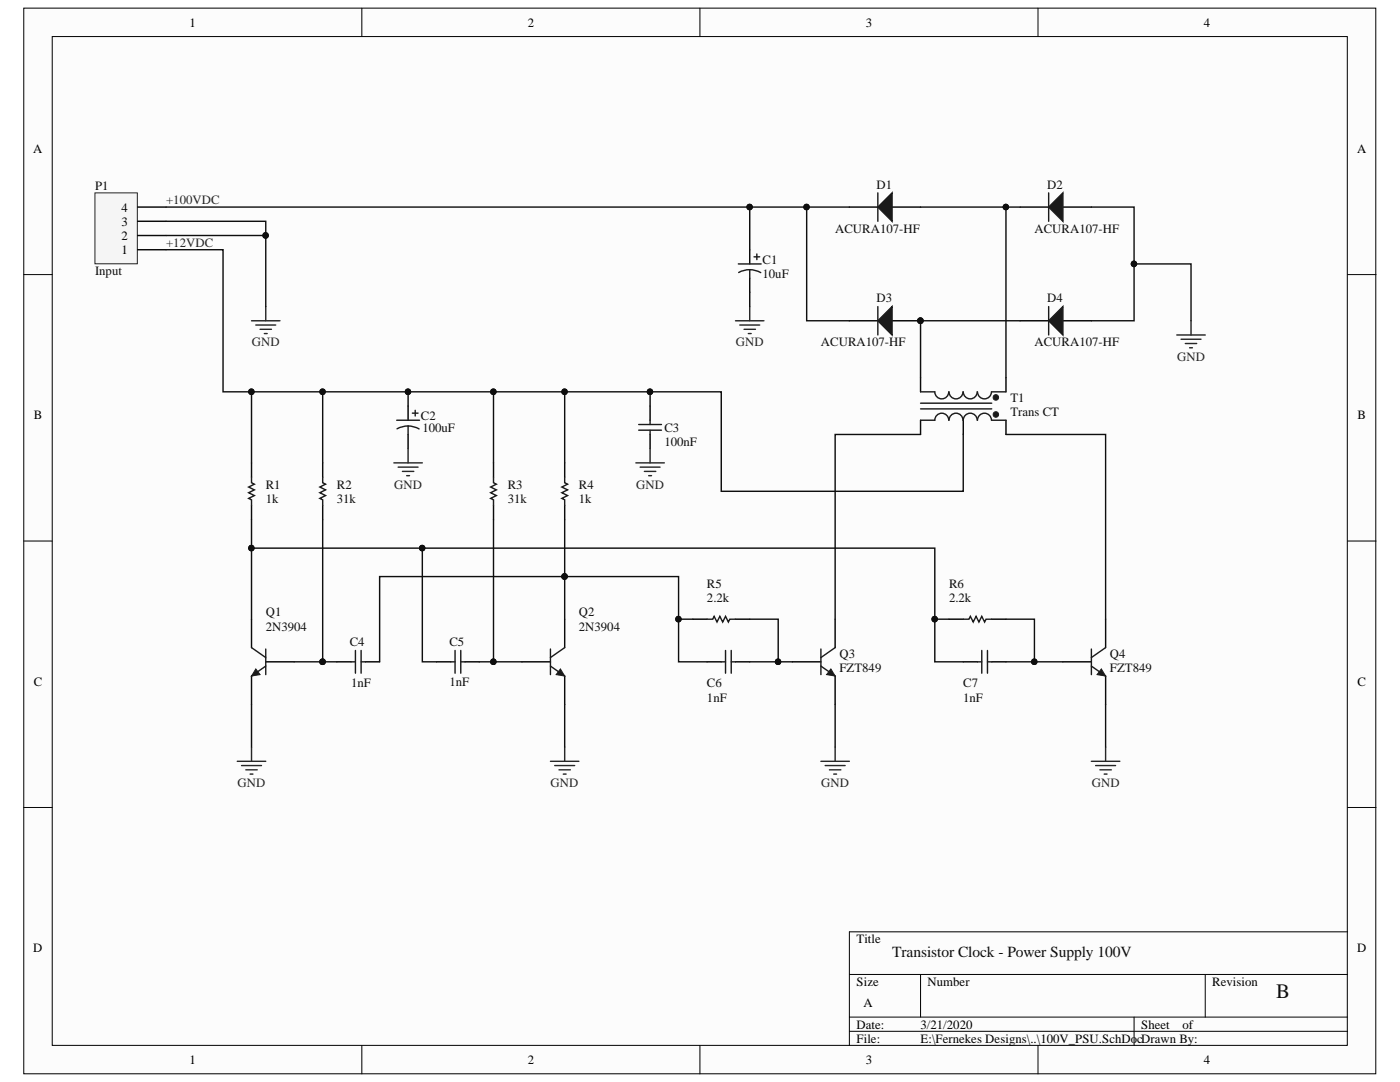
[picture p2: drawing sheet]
<svg xmlns="http://www.w3.org/2000/svg" width="279mm" height="216mm" viewBox="0 0 279 216" stroke-linecap="round" stroke-linejoin="round" font-family="sans-serif">
<g fill="#fcfcfc" stroke="#000" stroke-width=".2">
<path d="M4.7 1.6h269.9v212.7h-269.9z"/>
<path d="M10.4 7.3h258.5v201.3h-258.5z"/>
</g>
<g fill="none" stroke="#000" stroke-width=".2">
<path d="M72.2 1.6v5.7M139.7 1.6v5.7M207.2 1.6v5.7M4.7 54.8h5.7M268.9 54.8h5.7M4.7 108h5.7M268.9 108h5.7M4.7 161.1h5.7M268.9 161.1h5.7M169.5 194.4h99.4M183.7 194.4v8.5M240.5 194.4v8.5"/>
<path d="M268.9 185.9h-99.4v22.7M72.2 208.6v5.7M139.7 208.6v5.7M169.5 202.9h99.4M169.5 205.8h99.4M207.2 208.6v5.7M226.3 202.9v5.7"/>
</g>
<path d="M50.2 123.6v5.6M50.2 134.9v5.7M53 132.1h5.7" fill="none" stroke="#000" stroke-width=".28"/>
<path d="M50.2 129.2l2.8 2M53 132.9l-2.8 2M53 129.5v5.1" fill="none" stroke="#1c1c1c" stroke-width=".28"/>
<path d="M51 133.5l.9 1.1-1.7 .3z" fill="#1c1c1c"/>
<path d="M51 133.5l.9 1.1-1.7 .3z" fill="none" stroke="#1c1c1c" stroke-width=".2"/>
<path d="M104.2 132.1h5.7M112.7 123.6v5.6M112.7 134.9v5.7" fill="none" stroke="#000" stroke-width=".28"/>
<path d="M109.9 132.9l2.8 2M109.9 129.5v5.1M112.7 129.2l-2.8 2" fill="none" stroke="#1c1c1c" stroke-width=".28"/>
<path d="M111.8 133.5l.9 1.4-1.7-.3z" fill="#1c1c1c"/>
<path d="M111.8 133.5l.9 1.4-1.7-.3z" fill="none" stroke="#1c1c1c" stroke-width=".2"/>
<path d="M212.1 132.1h5.7M220.6 123.6v5.6M220.6 134.9v5.7" fill="none" stroke="#000" stroke-width=".28"/>
<path d="M217.8 132.9l2.8 2M217.8 129.5v5.1M220.6 129.2l-2.8 2" fill="none" stroke="#1c1c1c" stroke-width=".28"/>
<path d="M219.8 133.5l.8 1.4-1.7-.3z" fill="#1c1c1c"/>
<path d="M219.8 133.5l.8 1.4-1.7-.3z" fill="none" stroke="#1c1c1c" stroke-width=".2"/>
<path d="M158.1 132.1h5.7M166.7 123.6v5.6M166.7 134.9v5.7" fill="none" stroke="#000" stroke-width=".28"/>
<path d="M163.8 132.9l2.9 2M163.8 129.5v5.1M166.7 129.2l-2.9 2" fill="none" stroke="#1c1c1c" stroke-width=".28"/>
<path d="M165.8 133.5l.9 1.4-1.7-.3z" fill="#1c1c1c"/>
<path d="M165.8 133.5l.9 1.4-1.7-.3z" fill="none" stroke="#1c1c1c" stroke-width=".2"/>
<g fill="none" stroke="#262626" stroke-width=".28">
<path d="M47.4 151.9h5.6M48.2 152.8h4M49.1 153.6h2.2M49.9 154.5h.6M50.2 149.1v2.8M109.9 151.9h5.6M110.7 152.8h4M111.6 153.6h2.2M112.4 154.5h.6M112.7 149.1v2.8M163.8 151.9h5.7M164.7 152.8h4"/>
<path d="M165.5 153.6h2.3M166.4 154.5h.6M166.7 149.1v2.8M217.8 151.9h5.7M218.7 152.8h3.9M219.5 153.6h2.3M220.4 154.5h.5M220.6 149.1v2.8"/>
</g>
<g fill="none" stroke="#000" stroke-width=".28">
<path d="M50.2 92.4v2.8M64.4 92.4v2.8M98.5 92.4v2.8M112.7 92.4v2.8M50.2 100.9v2.8M64.4 100.9v2.8M98.5 100.9v2.8M112.7 100.9v2.8M67.2 132.1h2.9M72.9 132.1h2.9M87.1 132.1h2.9M92.8 132.1h2.8"/>
<path d="M138.3 123.6h2.8M141.1 132.1h2.8M146.8 132.1h2.8M146.8 123.6h2.8M189.4 123.6h2.8M192.2 132.1h2.9M197.9 132.1h2.9M197.9 123.6h2.9"/>
</g>
<g fill="none" stroke="#1c1c1c" stroke-width=".28">
<path d="M50.2 95.2v1.1l.6 .3-1.2 .6 1.2 .5-1.2 .6 1.2 .6-1.2 .6 .6 .2v1.2M64.4 95.2v1.1l.6 .3-1.2 .6 1.2 .5-1.2 .6 1.2 .6-1.2 .6 .6 .2v1.2M98.5 95.2v1.1l.6 .3-1.2 .6 1.2 .5-1.2 .6 1.2 .6-1.2 .6 .6 .2v1.2M112.7 95.2v1.1l.6 .3-1.2 .6 1.2 .5-1.2 .6 1.2 .6-1.2 .6 .6 .2v1.2M70.1 132.1h.8M70.9 129.8v4.5M72.1 129.8v4.5M72.1 132.1h.8M90 132.1h.8M90.8 129.8v4.5M92 132.1h.8M92 129.8v4.5"/>
<path d="M141.1 123.6h1.1l.3-.6 .6 1.1 .6-1.1 .5 1.1 .6-1.1 .6 1.1 .2-.5h1.2M143.9 132.1h.9M144.8 129.8v4.5M145.9 132.1h.9M145.9 129.8v4.5M192.2 123.6h1.2l.3-.6 .5 1.1 .6-1.1 .6 1.1 .5-1.1 .6 1.1 .3-.5h1.1M195.1 132.1h.8M195.9 129.8v4.5M197.1 132.1h.8M197.1 129.8v4.5"/>
</g>
<path d="M18.9 38.5h8.5v14.1h-8.5z" fill="#f5f5f5" stroke="#262626" stroke-width=".2"/>
<g fill="none" stroke="#000" stroke-width=".28">
<path d="M27.5 49.8h5.7M27.5 47h5.7M27.5 44.2h5.7M27.5 41.3h5.7M183.7 75.3v2.9M200.8 75.3v2.9M203.6 64h5.7M212.1 64h5.7M81.4 81v2.9M81.4 86.7v2.8M183.7 83.9v2.8M192.2 83.9v2.8"/>
<path d="M200.8 83.9v2.8"/>
</g>
<g fill="none" stroke="#1c1c1c" stroke-width=".28">
<path d="M183.7 78.2h2.9a1.39 1.39 0 0 0 1.3 1.4 1.39 1.39 0 0 0 1.4-1.4M189.4 78.2a1.39 1.39 0 0 0 1.4 1.4 1.39 1.39 0 0 0 1.4-1.4M192.2 78.2a1.39 1.39 0 0 0 1.4 1.4 1.39 1.39 0 0 0 1.4-1.4M195.1 78.2a1.39 1.39 0 0 0 1.4 1.4 1.39 1.39 0 0 0 1.4-1.4M197.9 78.2h2.9M79.2 83.9h4.5M79.2 85.6a4.5 4.5 0 0 1 4.4 0M81.4 85v1.7M82.3 82.4h1.1M82.9 81.9v1.1M183.7 83.9h2.9a1.39 1.39 0 0 1 1.3-1.4 1.39 1.39 0 0 1 1.4 1.4M183.7 80.5h14.2"/>
<path d="M183.7 81.6h14.2M189.4 83.9a1.39 1.39 0 0 1 1.4-1.4 1.39 1.39 0 0 1 1.4 1.4M192.2 83.9a1.39 1.39 0 0 1 1.4-1.4 1.39 1.39 0 0 1 1.4 1.4M195.1 83.9a1.39 1.39 0 0 1 1.4-1.4 1.39 1.39 0 0 1 1.4 1.4M197.9 83.9h2.9"/>
</g>
<path d="M50.2 64h5.7M51 64.9h4M51.9 65.7h2.3M52.8 66.6h.5M53 61.2v2.8M78.6 92.4h5.7M79.5 93.2h3.9M80.3 94.1h2.3M81.2 94.9h.5M81.4 89.5v2.9" fill="none" stroke="#262626" stroke-width=".28"/>
<g fill="#1c1c1c" stroke="#1c1c1c" stroke-width=".2">
<circle cx="198.7" cy="79.3" r=".55"/>
<circle cx="198.7" cy="82.7" r=".55"/>
</g>
<path d="M209.3 64l2.8-2.8v5.6z" fill="#1c1c1c"/>
<path d="M209.3 64l2.8-2.8v5.6zM209.3 61.2v5.6" fill="none" stroke="#1c1c1c" stroke-width=".28"/>
<path d="M203.6 41.3h5.7M212.1 41.3h5.7" fill="none" stroke="#000" stroke-width=".28"/>
<path d="M209.3 41.3l2.8-2.8v5.7z" fill="#1c1c1c"/>
<path d="M209.3 38.5v5.7M209.3 41.3l2.8-2.8v5.7z" fill="none" stroke="#1c1c1c" stroke-width=".28"/>
<path d="M169.5 64h5.7M178 64h5.7" fill="none" stroke="#000" stroke-width=".28"/>
<circle cx="183.7" cy="64" r=".55" fill="#0e0e0e" stroke="#0e0e0e" stroke-width=".2"/>
<path d="M175.2 64l2.8-2.8v5.6z" fill="#1c1c1c"/>
<path d="M175.2 64l2.8-2.8v5.6zM175.2 61.2v5.6" fill="none" stroke="#1c1c1c" stroke-width=".28"/>
<circle cx="183.7" cy="64" r=".55" fill="#0e0e0e" stroke="#0e0e0e" stroke-width=".2"/>
<path d="M169.5 41.3h5.7M178 41.3h5.7" fill="none" stroke="#000" stroke-width=".28"/>
<path d="M175.2 41.3l2.8-2.8v5.7z" fill="#1c1c1c"/>
<path d="M175.2 38.5v5.7M147.4 52.7h4.5M147.4 54.4a4.5 4.5 0 0 1 4.4 0M149.6 53.8v1.7M150.5 51.2h1.1M151 50.7v1.1M175.2 41.3l2.8-2.8v5.7zM127.5 84.7h4.5M127.5 85.8h4.5M129.7 83.9v.8M129.7 85.8v.9" fill="none" stroke="#1c1c1c" stroke-width=".28"/>
<path d="M149.6 49.8v2.9M149.6 55.5v2.8M129.7 81v2.9M129.7 86.7v2.8" fill="none" stroke="#000" stroke-width=".28"/>
<g fill="none" stroke="#262626" stroke-width=".28">
<path d="M146.8 64h5.7M147.6 64.9h4M148.5 65.7h2.3M149.3 66.6h.6M149.6 61.2v2.8M234.9 66.8h5.6M235.7 67.7h4M236.6 68.5h2.2M237.4 69.4h.6M237.7 64v2.8M126.9 92.4h5.7M127.8 93.2h3.9"/>
<path d="M128.6 94.1h2.3M129.5 94.9h.5M129.7 89.5v2.9"/>
</g>
<g fill="none" stroke="#0e0e0e" stroke-width=".28">
<path d="M33.2 49.8h11.3v28.4h5.7M33.2 44.2h19.8v2.8M33.2 47h19.8v14.2M33.2 41.3h116.4M149.6 58.3v2.9M161 41.3h-11.4v8.5M169.5 41.3h-8.5v22.7h8.5M183.7 41.3h19.9M200.8 41.3v34M217.8 41.3h8.5v22.7h-8.5M226.3 52.7h11.4v11.3M64.4 78.2h-14.2v14.2"/>
<path d="M81.4 78.2v2.8M98.5 78.2v14.2M112.7 78.2v14.2M129.7 78.2v2.8M203.6 64h-19.9v11.3M183.7 86.7h-17v36.9M192.2 86.7v11.3h-48.3v-19.8h-79.5v14.2M200.8 86.7h19.8v36.9M50.2 103.7v19.9M50.2 109.4h34.1v22.7h2.8M64.4 103.7v28.4M84.3 109.4h102.3v14.2"/>
<path d="M98.5 103.7v28.4h-2.9M112.7 103.7v11.3h22.7v8.6M58.7 132.1h8.5M98.5 132.1h5.7M112.7 123.6v-8.6h-36.9v17.1M138.3 123.6h-2.9v8.5h5.7M149.6 132.1h8.5M149.6 123.6h5.7v8.5M189.4 123.6h-2.8v8.5h5.6M200.8 132.1h11.3M200.8 123.6h5.6v8.5M50.2 140.6v8.5"/>
<path d="M112.7 140.6v8.5M166.7 140.6v8.5M220.6 140.6v8.5"/>
</g>
<g fill="#0e0e0e" stroke="#0e0e0e" stroke-width=".2">
<circle cx="155.3" cy="132" r=".55"/>
<circle cx="135.4" cy="123.5" r=".55"/>
<circle cx="206.4" cy="132" r=".55"/>
<circle cx="186.5" cy="123.5" r=".55"/>
<circle cx="50.2" cy="109.4" r=".55"/>
<circle cx="98.5" cy="132" r=".55"/>
<circle cx="64.4" cy="132" r=".55"/>
<circle cx="84.2" cy="109.4" r=".55"/>
<circle cx="112.7" cy="115" r=".55"/>
<circle cx="64.4" cy="78.2" r=".55"/>
<circle cx="50.2" cy="78.2" r=".55"/>
<circle cx="98.5" cy="78.2" r=".55"/>
<circle cx="160.9" cy="41.3" r=".55"/>
<circle cx="226.3" cy="52.7" r=".55"/>
<circle cx="183.7" cy="64" r=".55"/>
<circle cx="149.6" cy="41.3" r=".55"/>
<circle cx="112.7" cy="78.2" r=".55"/>
<circle cx="129.7" cy="78.2" r=".55"/>
<circle cx="200.7" cy="41.3" r=".55"/>
<circle cx="81.4" cy="78.2" r=".55"/>
<circle cx="53" cy="47" r=".55"/>
</g>
<text font-size="4.1" fill="#0e0e0e" x="254.7" y="199.2">B</text>
<text font-size="3.1" fill="#0e0e0e" x="178.1" y="190.9">Transistor Clock - Power Supply 100V</text>
<g font-size="2.5">
<text x="37.8" y="5.3">1</text>
<text x="105.3" y="5.3">2</text>
<text x="172.8" y="5.3">3</text>
<text x="240.2" y="5.3">4</text>
<text x="6.6" y="30.5">A</text>
<text x="270.8" y="30.5">A</text>
<text x="24.2" y="47.8">2</text>
<text x="24.2" y="45">3</text>
<text x="24.2" y="42.2">4</text>
<text x="24.2" y="50.7">1</text>
<text x="6.7" y="83.7">B</text>
<text x="270.9" y="83.7">B</text>
<text x="6.7" y="136.8">C</text>
<text x="270.9" y="136.8">C</text>
<text x="6.6" y="190">D</text>
<text x="170.9" y="188.2">Title</text>
<text x="270.8" y="190">D</text>
<text x="170.9" y="196.7">Size</text>
<text x="185.1" y="196.7">Number</text>
<text x="241.9" y="196.7">Revision</text>
<text x="172.3" y="201">A</text>
<text x="170.9" y="205.2">Date:</text>
<text x="170.9" y="208.1">File:</text>
<text x="183.7" y="205.2">3/21/2020</text>
<text x="183.7" y="208.1">E:\Fernekes Designs\..\100V_PSU.SchDocDrawn By:</text>
<text x="227.8" y="205.2">Sheet</text>
<text x="236" y="205.2">of</text>
<text x="37.8" y="212.3">1</text>
<text x="105.3" y="212.3">2</text>
<text x="172.8" y="212.3">3</text>
<text x="240.2" y="212.3">4</text>
</g>
<g font-size="2.5" fill="#0e0e0e">
<text x="19" y="37.9">P1</text>
<text x="174.9" y="37.6">D1</text>
<text x="209" y="37.6">D2</text>
<text x="166.7" y="46.4">ACURA107-HF</text>
<text x="206.5" y="46.4">ACURA107-HF</text>
<text x="152.2" y="52.7">C1</text>
<text x="19" y="54.9">Input</text>
<text x="152.2" y="55.5">10uF</text>
<text x="174.9" y="60.3">D3</text>
<text x="209" y="60.3">D4</text>
<text x="163.8" y="69.1">ACURA107-HF</text>
<text x="206.5" y="69.1">ACURA107-HF</text>
<text x="84" y="83.9">C2</text>
<text x="201.6" y="80.2">T1</text>
<text x="201.6" y="83">Trans CT</text>
<text x="84.3" y="86.1">100uF</text>
<text x="132.6" y="89">100nF</text>
<text x="132.6" y="86.1">C3</text>
<text x="53" y="100.3">1k</text>
<text x="53" y="97.5">R1</text>
<text x="67.2" y="100.3">31k</text>
<text x="67.2" y="97.5">R2</text>
<text x="101.3" y="100.3">31k</text>
<text x="101.3" y="97.5">R3</text>
<text x="115.5" y="100.3">1k</text>
<text x="115.5" y="97.5">R4</text>
<text x="141.1" y="117.3">R5</text>
<text x="189.4" y="117.3">R6</text>
<text x="53" y="123">Q1</text>
<text x="53" y="125.8">2N3904</text>
<text x="115.5" y="123">Q2</text>
<text x="115.5" y="125.8">2N3904</text>
<text x="141.1" y="120.2">2.2k</text>
<text x="189.4" y="120.2">2.2k</text>
<text x="69.8" y="128.9">C4</text>
<text x="89.7" y="128.9">C5</text>
<text x="167.5" y="131.2">Q3</text>
<text x="221.5" y="131.2">Q4</text>
<text x="70.1" y="137.2">1nF</text>
<text x="89.7" y="136.9">1nF</text>
<text x="141.1" y="137.2">C6</text>
<text x="167.5" y="134.1">FZT849</text>
<text x="192.2" y="137.2">C7</text>
<text x="221.5" y="134.1">FZT849</text>
<text x="141.1" y="140">1nF</text>
<text x="192.2" y="140">1nF</text>
</g>
<g font-size="2.5" fill="#262626">
<text x="33.1" y="40.8">+100VDC</text>
<text x="33.1" y="49.3">+12VDC</text>
<text x="50.2" y="69.1">GND</text>
<text x="146.9" y="69.1">GND</text>
<text x="234.9" y="72">GND</text>
<text x="78.7" y="97.5">GND</text>
<text x="127" y="97.5">GND</text>
<text x="47.4" y="157">GND</text>
<text x="109.9" y="157">GND</text>
<text x="163.9" y="157">GND</text>
<text x="217.9" y="157">GND</text>
</g>
</svg>
